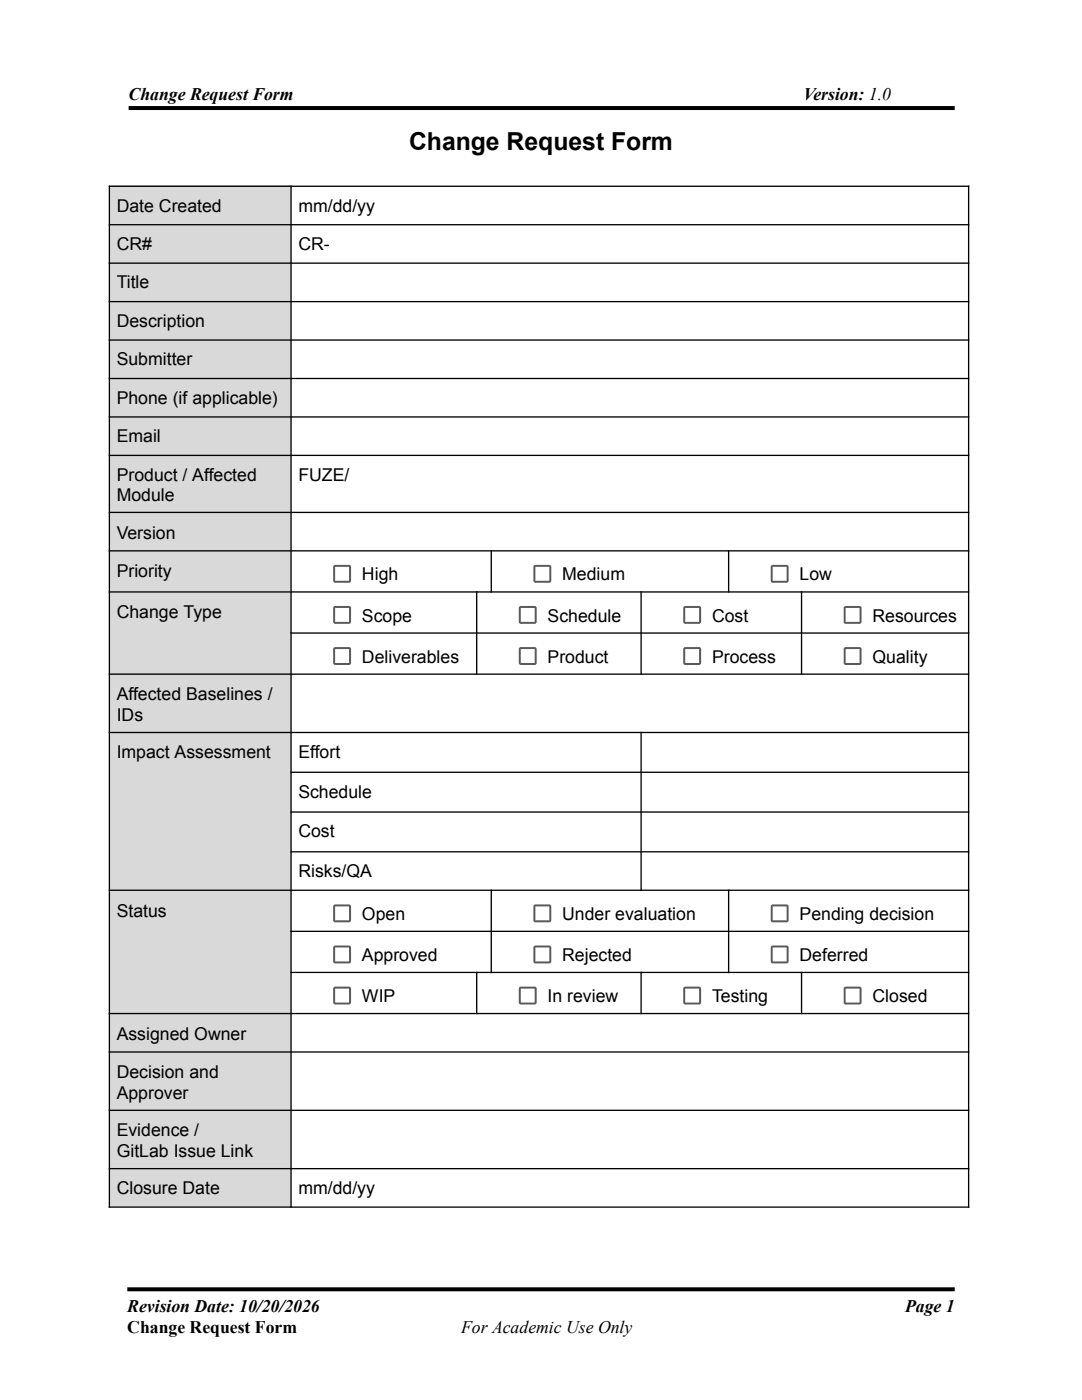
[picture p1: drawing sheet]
<svg xmlns="http://www.w3.org/2000/svg" width="216mm" height="279mm" viewBox="0 0 216 279" stroke-linecap="round" stroke-linejoin="round" font-family="sans-serif">
<g fill="#d9d9d9">
<path d="M21.7 37.1h36.2v7.6h-36.2z"/>
<path d="M21.7 44.7h36.2v7.7h-36.2z"/>
<path d="M21.7 52.4h36.2v7.7h-36.2z"/>
<path d="M21.7 60.1h36.2v7.7h-36.2z"/>
<path d="M21.7 67.8h36.2v7.6h-36.2z"/>
<path d="M21.7 75.4h36.2v7.7h-36.2z"/>
<path d="M21.7 83.1h36.2v7.7h-36.2z"/>
<path d="M21.7 90.8h36.2v11.6h-36.2z"/>
<path d="M21.7 102.4h36.2v7.7h-36.2z"/>
<path d="M21.7 110.1h36.2v8.2h-36.2z"/>
<path d="M21.7 118.3h36.2v16.4h-36.2z"/>
<path d="M21.7 134.7h36.2v11.4h-36.2z"/>
<path d="M21.7 146.1h36.2v31.7h-36.2z"/>
<path d="M21.7 177.8h36.2v24.6h-36.2z"/>
<path d="M21.7 202.4h36.2v7.7h-36.2z"/>
<path d="M21.7 210.1h36.2v11.4h-36.2z"/>
<path d="M21.7 221.5h36.2v11.6h-36.2z"/>
<path d="M21.7 233.1h36.2v7.7h-36.2z"/>
</g>
<path d="M25.7 21.6h164.8M25.4 257.3h165.1" fill="none" stroke="#000" stroke-width=".79" stroke-linecap="butt"/>
<g fill="#595959">
<path d="M66.9 113.1h2.8v2.8h-2.8zM66.5 112.9v3l.2 .4h3l.3-.2v-3l-.1-.3-3-.1z" fill-rule="evenodd"/>
<path d="M106.8 113.1h2.8v2.8h-2.8zM106.5 112.9l-.1 3 .2 .4h3l.3-.2 .1-3-.2-.3-3-.1z" fill-rule="evenodd"/>
<path d="M154.2 113.1h2.8v2.8h-2.8zM153.8 112.9v3l.2 .4h3l.3-.2 .1-3-.2-.3-3-.1z" fill-rule="evenodd"/>
<path d="M66.9 121.3h2.8v2.8h-2.8zM66.5 121.1v3l.2 .4h3l.3-.2v-3l-.1-.3-3-.1z" fill-rule="evenodd"/>
<path d="M103.9 121.3h2.8v2.8h-2.8zM103.6 121.1l-.1 3 .2 .4h3l.3-.2 .1-3-.2-.3-3-.1z" fill-rule="evenodd"/>
<path d="M136.7 121.3h2.8v2.8h-2.8zM136.4 121.1l-.1 3 .2 .4h3l.3-.2 .1-3-.2-.3-3-.1z" fill-rule="evenodd"/>
<path d="M168.7 121.3h2.8v2.8h-2.8zM168.4 121.1l-.1 3 .2 .4h3l.4-.2v-3l-.2-.3-3-.1z" fill-rule="evenodd"/>
<path d="M66.9 129.5h2.8v2.8h-2.8zM66.5 129.3v3l.2 .4h3l.3-.2v-3l-.1-.3-3-.1z" fill-rule="evenodd"/>
<path d="M103.9 129.5h2.8v2.8h-2.8zM103.6 129.3l-.1 3 .2 .4h3l.3-.2 .1-3-.2-.3-3-.1z" fill-rule="evenodd"/>
<path d="M136.7 129.5h2.8v2.8h-2.8zM136.4 129.3l-.1 3 .2 .4h3l.3-.2 .1-3-.2-.3-3-.1z" fill-rule="evenodd"/>
<path d="M168.7 129.5h2.8v2.8h-2.8zM168.4 129.3l-.1 3 .2 .4h3l.4-.2v-3l-.2-.3-3-.1z" fill-rule="evenodd"/>
<path d="M66.9 180.9h2.8v2.8h-2.8zM66.5 180.7v3l.2 .3 3 .1 .3-.2v-3l-.1-.3-3-.1z" fill-rule="evenodd"/>
<path d="M106.8 180.9h2.8v2.8h-2.8zM106.5 180.7l-.1 3 .2 .3 3 .1 .3-.2 .1-3-.2-.3-3-.1z" fill-rule="evenodd"/>
<path d="M154.2 180.9h2.8v2.8h-2.8zM153.8 180.7v3l.2 .3 3 .1 .3-.2 .1-3-.2-.3-3-.1z" fill-rule="evenodd"/>
<path d="M66.9 189.1h2.8v2.8h-2.8zM66.5 188.9v3l.2 .3 3 .1 .3-.2v-3l-.1-.3-3-.1z" fill-rule="evenodd"/>
<path d="M106.8 189.1h2.8v2.8h-2.8zM106.5 188.9l-.1 3 .2 .3 3 .1 .3-.2 .1-3-.2-.3-3-.1z" fill-rule="evenodd"/>
<path d="M154.2 189.1h2.8v2.8h-2.8zM153.8 188.9v3l.2 .3 3 .1 .3-.2 .1-3-.2-.3-3-.1z" fill-rule="evenodd"/>
<path d="M66.9 197.3h2.8v2.8h-2.8zM66.5 197.1v3l.2 .3 3 .1 .3-.2v-3l-.1-.3-3-.1z" fill-rule="evenodd"/>
<path d="M103.9 197.3h2.8v2.8h-2.8zM103.6 197.1l-.1 3 .2 .3 3 .1 .3-.2 .1-3-.2-.3-3-.1z" fill-rule="evenodd"/>
<path d="M136.7 197.3h2.8v2.8h-2.8zM136.4 197.1l-.1 3 .2 .3 3 .1 .3-.2 .1-3-.2-.3-3-.1z" fill-rule="evenodd"/>
<path d="M168.7 197.3h2.8v2.8h-2.8zM168.4 197.1l-.1 3 .2 .3 3 .1 .4-.2v-3l-.2-.3-3-.1z" fill-rule="evenodd"/>
</g>
<g fill="none" stroke="#000" stroke-width=".26">
<path d="M21.7 37.2h171.7M21.8 37v204M58.1 37v204M193.3 37v204M21.7 44.8h171.7M21.7 52.5h171.7M21.7 60.2h171.7M21.7 67.9h171.7M21.7 75.5h171.7M21.7 83.2h171.7M21.7 90.9h171.7M21.7 102.3h171.7"/>
<path d="M21.7 109.9h171.7M21.7 118.1h171.7M95.1 118v16.7M98 109.8v8.5M127.9 118v16.7M145.4 109.8v8.5M159.9 118v16.7M21.7 134.5h171.7M57.9 126.3h135.5M21.7 146.2h171.7M57.9 154.1h135.5M127.9 146v31.8"/>
<path d="M21.7 177.7h171.7M57.9 162.1h135.5M57.9 170h135.5M98 177.5v16.7M145.4 177.5v16.7M57.9 185.9h135.5M57.9 194.1h135.5M95.1 193.9v8.5M127.9 193.9v8.5M159.9 193.9v8.5M21.7 202.3h171.7M21.7 209.9h171.7"/>
<path d="M21.7 221.6h171.7M21.7 233.2h171.7M21.7 240.9h171.7"/>
</g>
<text font-size="4.9" x="81.6" y="30">Change Request Form</text>
<g font-size="3.5">
<text x="25.7" y="20.1">Change Request Form</text>
<text x="160.4" y="20.1">Version: 1.0</text>
<text x="23.3" y="42.2">Date Created</text>
<text x="59.5" y="42.2">mm/dd/yy</text>
<text x="23.3" y="49.9">CR#</text>
<text x="59.5" y="49.9">CR-</text>
<text x="23.3" y="57.6">Title</text>
<text x="23.3" y="65.2">Description</text>
<text x="23.3" y="72.9">Submitter</text>
<text x="23.3" y="80.6">Phone (if applicable)</text>
<text x="23.3" y="88.3">Email</text>
<text x="23.3" y="95.9">Product / Affected</text>
<text x="59.5" y="95.9">FUZE/</text>
<text x="23.3" y="100">Module</text>
<text x="23.3" y="107.5">Version</text>
<text x="23.3" y="115.2">Priority</text>
<text x="72.2" y="115.8">High</text>
<text x="112.2" y="115.8">Medium</text>
<text x="159.5" y="115.8">Low</text>
<text x="23.3" y="123.4">Change Type</text>
<text x="72.2" y="124">Scope</text>
<text x="109.3" y="124">Schedule</text>
<text x="142.1" y="124">Cost</text>
<text x="174.1" y="124">Resources</text>
<text x="72.2" y="132.2">Deliverables</text>
<text x="109.3" y="132.2">Product</text>
<text x="142.1" y="132.2">Process</text>
<text x="174.1" y="132.2">Quality</text>
<text x="23.3" y="139.8">Affected Baselines /</text>
<text x="23.3" y="143.8">IDs</text>
<text x="23.3" y="151.3">Impact Assessment</text>
<text x="59.5" y="151.3">Effort</text>
<text x="59.5" y="159.2">Schedule</text>
<text x="59.5" y="167.1">Cost</text>
<text x="59.5" y="175">Risks/QA</text>
<text x="23.3" y="182.9">Status</text>
<text x="72.2" y="183.6">Open</text>
<text x="112.2" y="183.6">Under evaluation</text>
<text x="159.5" y="183.6">Pending decision</text>
<text x="72.2" y="191.8">Approved</text>
<text x="112.2" y="191.8">Rejected</text>
<text x="159.5" y="191.8">Deferred</text>
<text x="72.2" y="200">WIP</text>
<text x="109.3" y="200">In review</text>
<text x="142.1" y="200">Testing</text>
<text x="174.1" y="200">Closed</text>
<text x="23.3" y="207.5">Assigned Owner</text>
<text x="23.3" y="215.2">Decision and</text>
<text x="23.3" y="219.3">Approver</text>
<text x="23.3" y="226.8">Evidence /</text>
<text x="23.3" y="230.8">GitLab Issue Link</text>
<text x="23.3" y="238.3">Closure Date</text>
<text x="59.5" y="238.3">mm/dd/yy</text>
<text x="25.4" y="261.9">Revision Date: 10/20/2026</text>
<text x="180.6" y="261.9">Page 1</text>
<text x="25.4" y="265.9">Change Request Form</text>
<text x="92" y="265.9">For Academic Use Only</text>
</g>
</svg>
